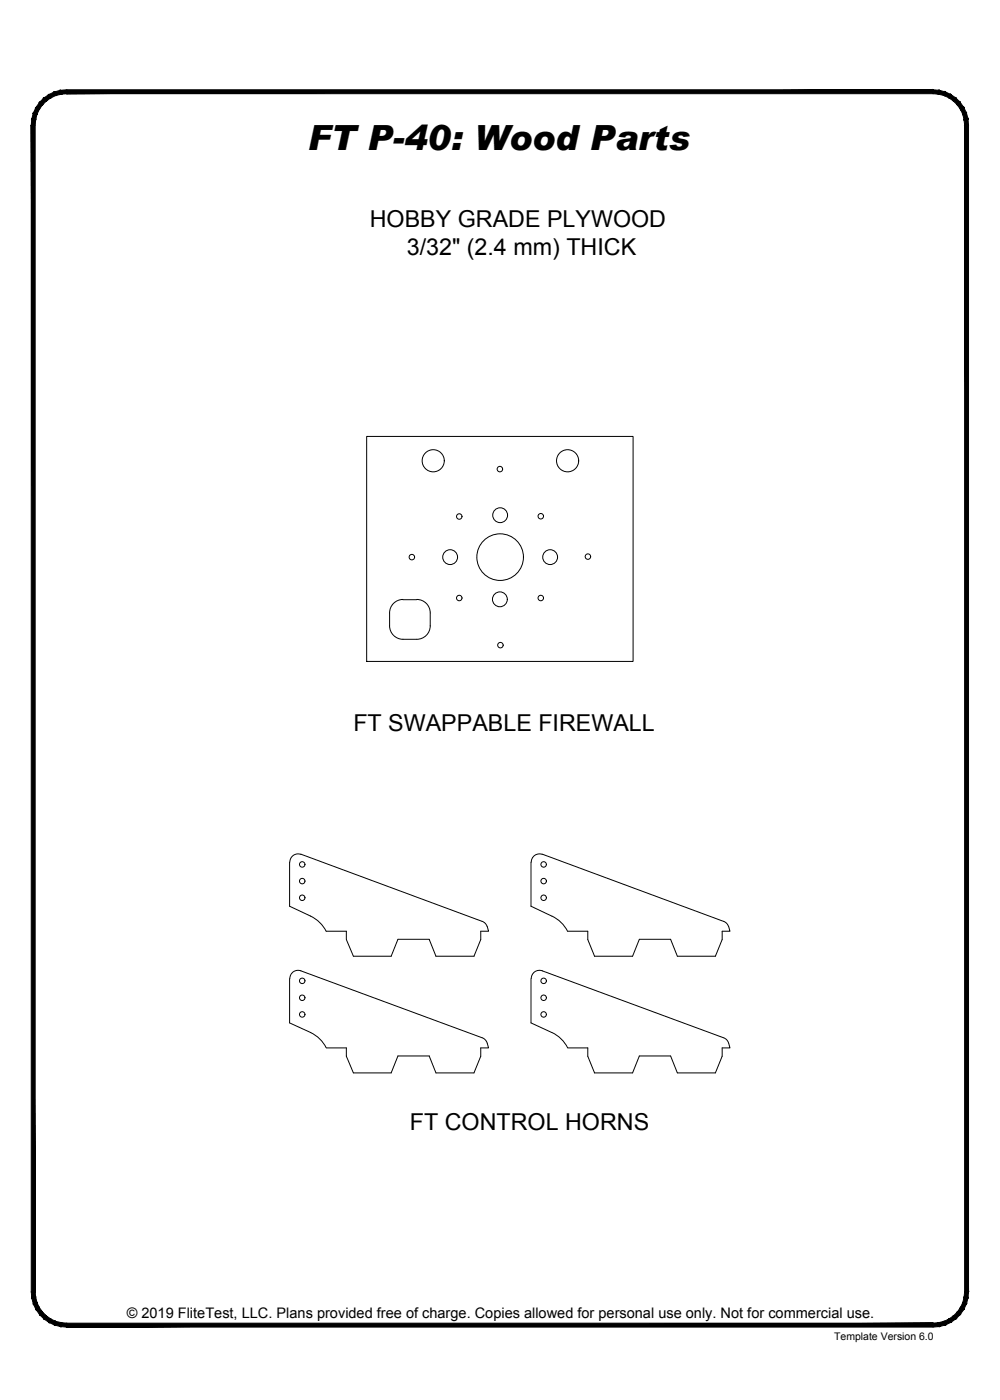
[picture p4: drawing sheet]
<svg xmlns="http://www.w3.org/2000/svg" width="190mm" height="267mm" viewBox="0 0 190 267" stroke-linecap="round" stroke-linejoin="round" font-family="sans-serif">
<!-- layer: 22 TILED -->
<g fill="#000" stroke="#000" stroke-width=".19">
<path d="M11.5 17.2l1.2-.1v.8zM11.5 17.2l.2 .7h1zM10.4 17.5l1.1-.3 .2 .7zM10.4 17.5l.2 .7 1.1-.3zM9.3 18l1.1-.5 .2 .7zM9.3 18l.4 .6 .9-.4zM8.3 18.7l1-.7 .4 .6zM8.3 18.7l.5 .5 .9-.6zM8.3 18.7l.5 .5-1.3 .3zM7.5 19.5l.6 .5 .7-.8zM7.5 19.5l.6 .5-1.3 .5zM6.8 20.5l.7 .3 .6-.8zM6.8 20.5l.7 .3-1.1 .7zM6.4 21.5l.6 .3 .5-1zM6.4 21.5l.6 .3-.9 .9zM6.1 22.7l.7 .1 .2-1zM6.1 22.7l.7 .1-.8 1.1zM6.8 22.8l-.8 1.1h.7z"/>
<path d="M12.7 17.9h165.1v-.8zM12.7 17.1h165.1l-165.1 .8z"/>
<path d="M6 23.9l.7 222.2v-222.2zM6 23.9l.7 222.2h-.7z"/>
<path d="M184.4 22.7l.1 1.2h-.7zM183.7 22.8l.1 1.1 .6-1.2zM184.1 21.5l.3 1.2-.7 .1zM183.4 21.8l.3 1 .4-1.3zM183.6 20.5l.5 1-.7 .3zM183 20.8l.4 1 .2-1.3zM182.9 19.5l.7 1-.6 .3zM182.4 20l.6 .8-.1-1.3zM182.1 18.7l.8 .8-.5 .5zM182.1 18.7l-.5 .5 .8 .8zM181.1 18l1 .7-.5 .5zM181.1 18l-.3 .6 .8 .6zM180.1 17.5l1 .5-.3 .6zM180.1 17.5l-.3 .7 1 .4zM178.9 17.2l1.2 .3-.3 .7zM178.9 17.2l-.1 .7 1 .3zM177.8 17.1l1.1 .1-.1 .7zM177.8 17.1v.8h1z"/>
<path d="M6 246.1h.7l-.6 1.2zM6.7 246.1l-.6 1.2 .7-.2zM6.1 247.3l.7-.2-.4 1.3zM6.8 247.1l-.4 1.3 .6-.3zM6.4 248.4l.6-.3-.2 1.3zM7 248.1l-.2 1.3 .7-.3zM6.8 249.4l.7-.3v1.3zM7.5 249.1v1.3l.6-.5zM7.5 250.4l.6-.5 .2 1.3zM8.1 249.9l.2 1.3 .5-.5zM8.8 250.7l.5 1.2-1-.7zM8.8 250.7l.5 1.2 .4-.6zM9.7 251.3l.7 1.1-1.1-.5zM9.7 251.3l.7 1.1 .2-.7zM10.6 251.7l.9 1-1.1-.3zM10.6 251.7l.9 1 .2-.7zM11.7 252l1 .8-1.2-.1zM11.7 252l1 .8v-.7z"/>
<path d="M12.7 252.1v.7l165.1-.7zM12.7 252.8l165.1-.7v.7z"/>
<path d="M177.8 252.1l1.1 .6-1.1 .1zM177.8 252.1l1.1 .6-.1-.7zM178.8 252l1.3 .4-1.2 .3zM178.8 252l1.3 .4-.3-.7zM179.8 251.7l1.3 .2-1 .5zM179.8 251.7l1.3 .2-.3-.6zM180.8 251.3l1.3-.1-1 .7zM180.8 251.3l1.3-.1-.5-.5zM181.6 250.7l1.3-.3-.8 .8zM181.6 250.7l1.3-.3-.5-.5zM182.4 249.9l1.2-.5-.7 1zM183 249.1l-.6 .8 1.2-.5zM183 249.1l1.1-.7-.5 1zM183.4 248.1l-.4 1 1.1-.7zM183.4 248.1l1-.8-.3 1.1zM183.7 247.1l-.3 1 1-.8zM184.5 246.1l-.1 1.2-.7-.2zM183.8 246.1l-.1 1 .8-1z"/>
<path d="M183.8 23.9v222.2h.7zM183.8 23.9h.7v222.2z"/>
</g>
<g fill="none" stroke="#000" stroke-width=".19">
<path d="M69.9 83.1h50.7v42.9h-50.7zM74.2 116.8v2.4a2.55 2.55 0 0 0 2.5 2.6h2.7a2.55 2.55 0 0 0 2.6-2.6v-2.4M76.7 114.2h2.7M76.8 114.2a2.55 2.55 0 0 0-2.6 2.6M79.4 114.2a2.55 2.55 0 0 1 2.6 2.6M55.2 164.3v8.3l4 1.9M57.3 162.7l34.5 12.8M57.3 162.8a1.56 1.56 0 0 0-2.1 1.4M59.2 174.5l1.5 1 .8 .9 .7 1h3.8v1.6l1.3 3.2h7.2l1.3-3.3h6l1.2 3.3h7.3l1.3-3.2v-1.6h1.5a2.17 2.17 0 0 0-1.2-1.9M101.2 164.3v8.3l3.9 1.9M103.3 162.7l34.5 12.8a1.56 1.56 0 0 1 1 1M103.3 162.8a1.56 1.56 0 0 0-2.1 1.4"/>
<path d="M105.1 174.5l1.6 1 .8 .9 .6 1M138.8 176.5l.3 .9h-1.5v1.6l-1.3 3.2h-7.3l-1.3-3.3h-5.9l-1.3 3.3h-7.2l-1.3-3.2v-1.6h-3.8M55.2 186.4v8.5l4 1.8M57.3 184.9l34.5 12.8M57.3 184.9a1.56 1.56 0 0 0-2.1 1.5M59.2 196.7l1 .6 .9 .8 1 1.5M91.9 197.7a1.56 1.56 0 0 1 .9 1M92.8 198.7l.3 .9h-1.5v1.6l-1.3 3.2h-7.3l-1.2-3.2h-6l-1.3 3.2h-7.2l-1.3-3.2v-1.6h-3.8M101.2 186.4v8.5l3.9 1.8M101.2 186.4a1.55 1.55 0 0 1 2.1-1.5l34.5 12.8a1.56 1.56 0 0 1 1 1M105.1 196.7l1.6 1 .8 .9 .6 1M138.8 198.7l.3 .9h-1.5v1.6l-1.3 3.2h-7.3l-1.3-3.2h-5.9l-1.3 3.2h-7.2l-1.3-3.2v-1.6h-3.8"/>
<circle cx="82.5" cy="87.8" r="2.11"/>
<circle cx="87.5" cy="98.4" r=".52"/>
<circle cx="95.2" cy="89.4" r=".52"/>
<circle cx="95.3" cy="98.1" r="1.41"/>
<circle cx="103" cy="98.3" r=".52"/>
<circle cx="108.1" cy="87.8" r="2.11"/>
<circle cx="78.5" cy="106.1" r=".52"/>
<circle cx="85.8" cy="106.1" r="1.41"/>
<circle cx="87.5" cy="113.9" r=".52"/>
<circle cx="95.2" cy="114.2" r="1.41"/>
<circle cx="95.3" cy="106.1" r="4.4"/>
<circle cx="103" cy="113.9" r=".52"/>
<circle cx="104.8" cy="106.1" r="1.41"/>
<circle cx="112" cy="106" r=".52"/>
<circle cx="95.3" cy="122.9" r=".52"/>
<circle cx="57.6" cy="164.7" r=".52"/>
<circle cx="57.6" cy="171" r=".52"/>
<circle cx="57.6" cy="167.8" r=".52"/>
<circle cx="103.6" cy="164.7" r=".52"/>
<circle cx="103.6" cy="171" r=".52"/>
<circle cx="103.6" cy="167.8" r=".52"/>
<circle cx="57.6" cy="193.3" r=".52"/>
<circle cx="57.6" cy="186.9" r=".52"/>
<circle cx="57.6" cy="190.1" r=".52"/>
<circle cx="103.6" cy="193.3" r=".52"/>
<circle cx="103.6" cy="186.9" r=".52"/>
<circle cx="103.6" cy="190.1" r=".52"/>
</g>
<text font-size="6.6" x="58.6" y="28.7">FT P-40: Wood Parts</text>
<g font-size="4.4">
<text x="70.4" y="43.2">HOBBY GRADE PLYWOOD</text>
<text x="77.5" y="48.6">3/32&quot; (2.4 mm) THICK</text>
<text x="67.3" y="139.3">FT SWAPPABLE FIREWALL</text>
<text x="78.1" y="215.4">FT CONTROL HORNS</text>
</g>
<text font-size="2.8" x="24.2" y="251.1">© 2019 FliteTest, LLC. Plans provided free of charge. Copies allowed for personal use only. Not for commercial use.</text>
<text font-size="2" x="158.9" y="255.3">Template Version 6.0</text>
</svg>
